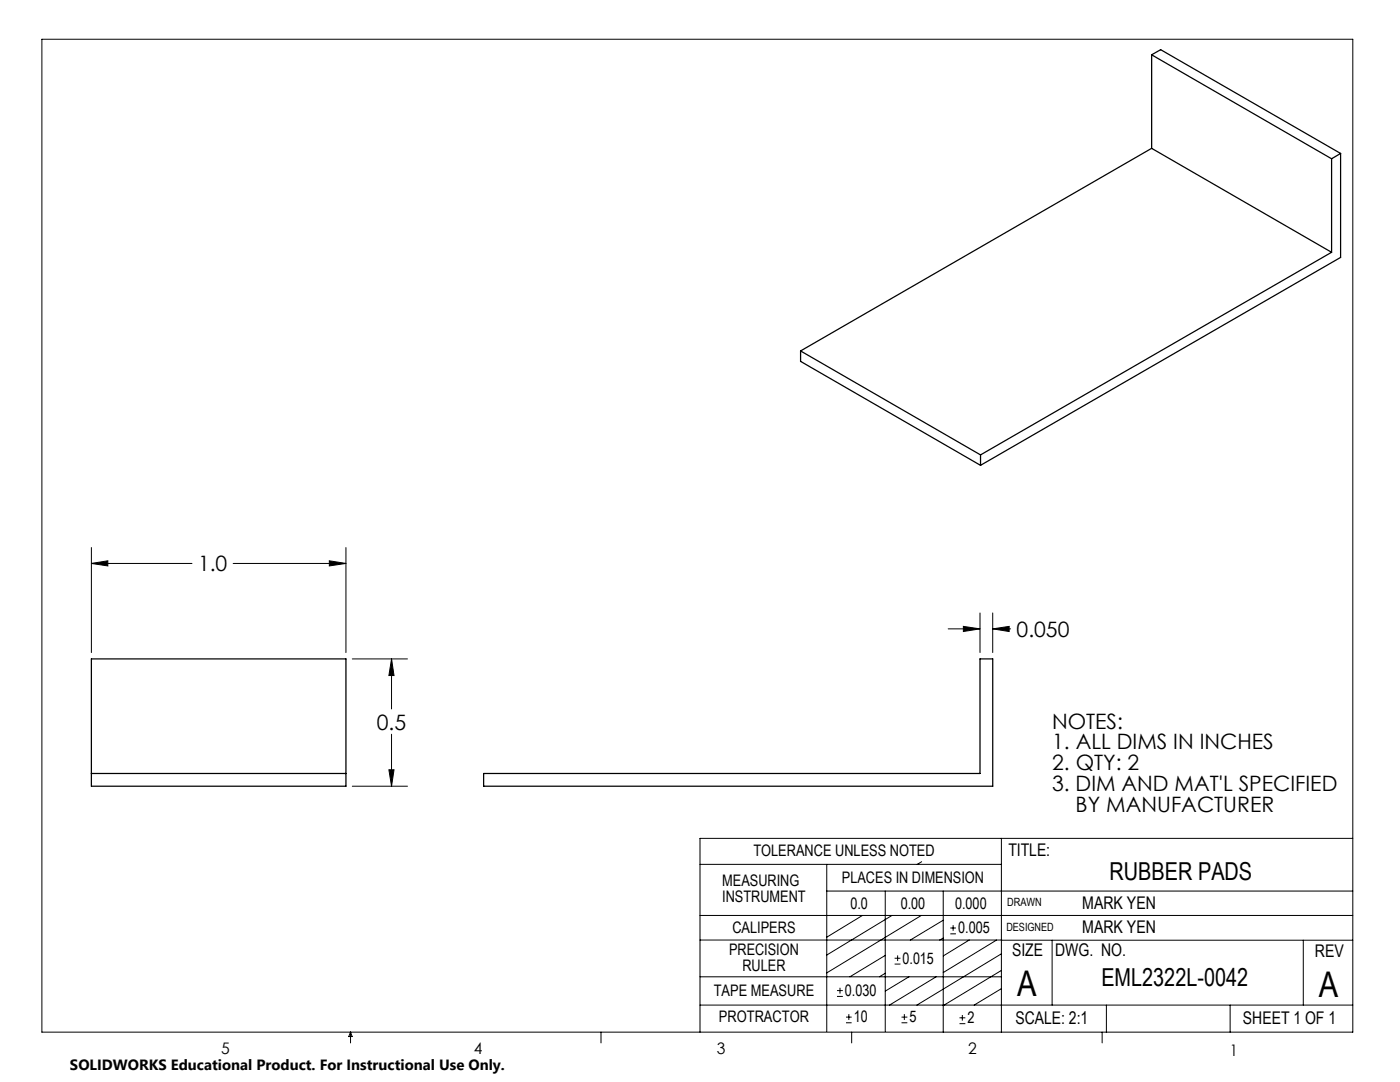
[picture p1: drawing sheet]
<svg xmlns="http://www.w3.org/2000/svg" width="279mm" height="216mm" viewBox="0 0 279 216" stroke-linecap="round" stroke-linejoin="round" font-family="sans-serif">
<g fill="none" stroke="#000" stroke-width=".2">
<path d="M8.4 7.8h261.6v198.2h-261.6zM18.2 112.4l3.3-.5v1zM18.2 109.3v20.9M18.2 112.4h20.1M46.5 112.4h22.5M65.7 111.9l3.3 .5-3.3 .5zM69 109.3v20.9M70.3 131.5h11M78.1 131.5l.5 3.3h-1zM78.1 131.5v10M189.2 125.5h6.4M192.3 125l3.3 .5-3.3 .5z"/>
<path d="M195.6 122.3v7.9M198.1 125.5l3.3-.5v1zM198.1 122.3v7.9M198.1 125.5h3.6M70.3 156.9h11M77.6 153.6h1l-.5 3.3zM78.1 146.5v10.4M139.7 172.5h60.1M165 177.8h105M165 172.5v33.3M176.7 177.8v28M183.9 171.9l-.8 .6"/>
<path d="M188.2 177.8v28.2M199.8 167.3v38.7M270 167.3h-130.3v38.7M139.7 182.7h130.3M139.7 187.6h60.2M139.7 194.9h60.1M167 198.8h1.2M167 197.7h1.2M167.6 197.1v1.2M172.1 182.7l-7.1 4.3M176.7 194.2l-1.2 .7M176.7 190.6l-7.1 4.3"/>
<path d="M178 182.7l-13 7.9M178.5 192.4h1.2M178.5 191.2h1.2M179.1 190.6v1.2M181.4 194.9l-4.7 2.9M183.9 182.7l-18.9 11.4M186.8 194.9l-9.3 5.7M188.2 183.6l-6.5 4M188.2 187.2l-.7 .4M189.7 186.3h1.1M189.7 185.2h1.1M190.2 184.6v1.1"/>
<path d="M193.4 187.6l-5.2 3.1M198.9 187.6l-10.7 6.5M199.8 187.6h70.2M199.8 197.3l-5.4 3.3M199.8 193.6l-11.6 7.1M199.8 190.3l-16.8 10.3M210 187.6v13M260.1 187.6v13M70 206v2.1M70 206l.3 .8h-.7zM119.9 206v2.1M139.7 200.6h130.3"/>
<path d="M168.8 204.1h1.2M168.8 203h1.2M169.4 202.4v1.1M170 206v2.1M179.9 204.1h1.2M179.9 203h1.2M180.5 202.4v1.1M191.5 204.3h1.2M191.5 203.1h1.2M192.1 202.5v1.2M220 206v2.1M220.8 200.6v5.4"/>
<path d="M245.5 200.6v5.4"/>
</g>
<path d="M65.7 111.9l3.3 .5-3.3 .5zM18.2 112.4l3.3-.5v1zM77.6 153.6h1l-.5 3.3zM78.1 131.5l.5 3.3h-1zM192.3 125l3.3 .5-3.3 .5zM198.1 125.5l3.3-.5v1z" fill="#000"/>
<g fill="none" stroke="#000" stroke-width=".25">
<path d="M229.8 10.9l1.8-1 35.9 20.7M229.8 10.9l35.9 20.8M229.8 10.9v18.7M229.8 29.6l-70 40.4M229.8 29.6l35.9 20.7M265.7 31.7v18.6M267.5 30.6l-1.8 1.1M267.5 30.6v20.8l-71.8 41.5M265.7 50.3l-70 40.5M159.8 70v2.1l35.9 20.8M159.8 70l35.9 20.8M195.7 90.8v2.1"/>
<path d="M18.2 131.5h50.8v25.4h-50.8zM18.2 154.3h50.8M96.5 154.3h99.1v-22.8h2.5v25.4h-101.6z"/>
</g>
<g font-size="7.1">
<text x="203" y="198.7">A</text>
<text x="263.2" y="198.9">A</text>
</g>
<g font-size="4.9">
<text x="221.4" y="175.7">RUBBER PADS</text>
<text x="219.8" y="196.7">EML2322L-0042</text>
</g>
<g font-size="4.2">
<text x="39.5" y="114">1.0</text>
<text x="202.9" y="127.1">0.050</text>
<text x="75.2" y="145.6">0.5</text>
<text x="210" y="145.4">NOTES:</text>
<text x="210" y="149.5">1. ALL DIMS IN INCHES</text>
<text x="210" y="153.7">2. QTY: 2</text>
<text x="210" y="157.8">3. DIM AND MAT'L SPECIFIED</text>
<text x="214.7" y="161.9">BY MANUFACTURER</text>
</g>
<g font-size="3.5">
<text x="201.2" y="170.7">TITLE:</text>
<text x="216" y="181.4">MARK YEN</text>
<text x="202" y="190.8">SIZE</text>
<text x="210.6" y="190.8">DWG. NO.</text>
<text x="216" y="186.2">MARK YEN</text>
<text x="262.4" y="190.9">REV</text>
<text x="202.7" y="204.4">SCALE: 2:1</text>
<text x="248.1" y="204.4">SHEET 1 OF 1</text>
</g>
<g font-size="3.2">
<text x="150.4" y="170.8">TOLERANCE UNLESS NOTED</text>
<text x="144.1" y="176.7">MEASURING</text>
<text x="144.1" y="179.9">INSTRUMENT</text>
<text x="168" y="176.2">PLACES IN DIMENSION</text>
<text x="169.7" y="181.4">0.0</text>
<text x="179.8" y="181.4">0.00</text>
<text x="190.6" y="181.4">0.000</text>
<text x="145.5" y="190.6">PRECISION</text>
<text x="146.2" y="186.2">CALIPERS</text>
<text x="191.2" y="186.2">0.005</text>
<text x="148.2" y="193.8">RULER</text>
<text x="180.1" y="192.3">0.015</text>
<text x="142.4" y="198.7">TAPE MEASURE</text>
<text x="168.6" y="198.7">0.030</text>
<text x="143.5" y="204">PROTRACTOR</text>
<text x="170.4" y="204">10</text>
<text x="181.5" y="204">5</text>
<text x="193.1" y="204.2">2</text>
<text x="44.2" y="210.4">5</text>
<text x="94.6" y="210.3">4</text>
<text x="143.1" y="210.4">3</text>
<text x="193.2" y="210.3">2</text>
<text x="245.4" y="210.6">1</text>
</g>
<text font-size="3" x="14" y="213.5">SOLIDWORKS Educational Product. For Instructional Use Only.</text>
<g font-size="2.3">
<text x="200.8" y="185.7">DESIGNED</text>
<text x="201" y="180.9">DRAWN</text>
</g>
</svg>
